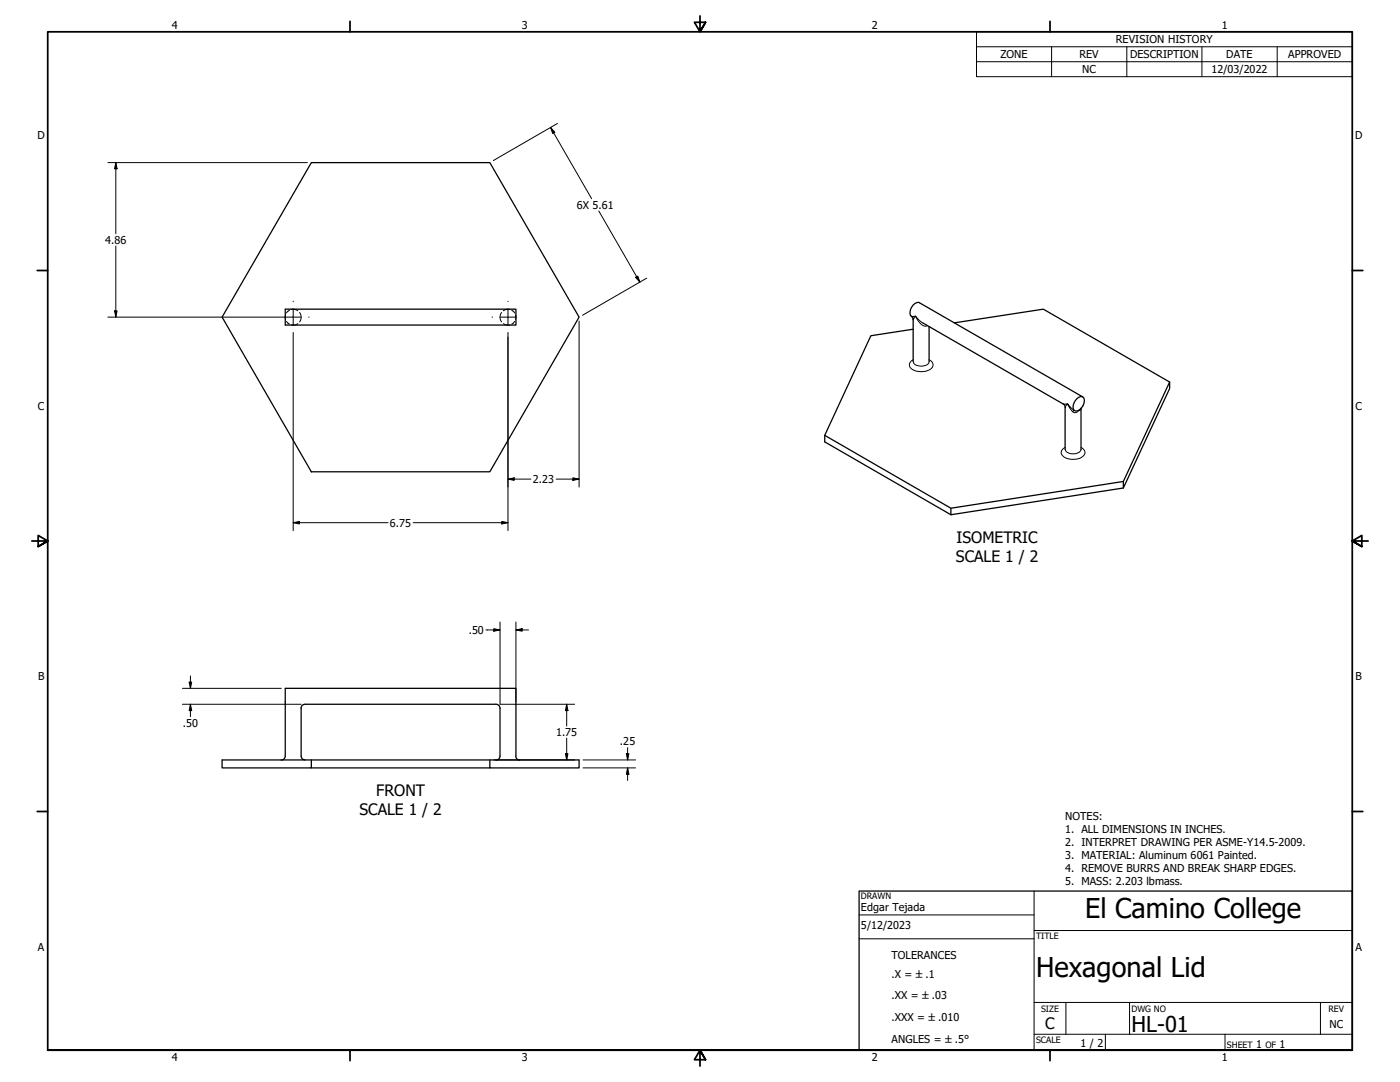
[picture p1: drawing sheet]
<svg xmlns="http://www.w3.org/2000/svg" width="559mm" height="432mm" viewBox="0 0 559 432" stroke-linecap="round" stroke-linejoin="round" font-family="sans-serif">
<!-- layer: Visible (ANSI) -->
<g fill="none" stroke="#000" stroke-width=".51">
<path d="M124.3 64.9h71.2l35.6 61.7-35.6 61.7h-71.2l-35.7-61.7zM113.9 123.4h92v6.3h-92zM364.5 131.4l-16.9 2.6-18.4 39.7v2.6l50.3 29.1M368.5 129l55.9 32.2M370.8 130.4h.2M370.8 130.4v13.9M380.9 128.8l35.5-5.4 50.5 29.1-18.5 39.7-68.9 10.6-50.3-29.1M364.5 144.3l-.1-17.3a3.1 3.1 0 0 1-.3-4.8l1-1a1.82 1.82 0 0 1 1.9-.4l65.1 37.6M429.8 159.2a1.63 1.63 0 0 1 2.1-.9 1.63 1.63 0 0 1 .9 2.2 3.5 3.5 0 0 1-3.9 3.3 3.5 3.5 0 0 1 .9-4.6zM466.9 152.5v2.6l-18.5 39.7v-2.6M424.4 161.2l.6 .6 .2 .8M425.1 162.6v16.7"/>
<path d="M431.4 163.1l.1 16.2M448.4 194.8l-68.9 10.6v-2.6M120.2 282.6v19.1M121.8 281.1l-1.2 .4-.5 1.2M121.8 281.1h76.2l1.1 .4 .5 1.2M199.6 282.6v19.1M113.9 301.7v-27h92v27M113.9 301.7l-.5 1.2-1.2 .4M120.2 301.7l.6 1.3 1 .3M124.3 303.3v3.2h-35.7v-3.2h142.5v3.2h-35.6v-3.2M124.3 306.5h71.2M199.6 301.7l-.5 1.2-1.1 .4"/>
<path d="M205.9 301.7l.4 1.2 1.2 .4"/>
</g>
<!-- layer: Hidden (ANSI) -->
<path d="M114 125.7v1.7M114.4 128.3l1.2 1M115.6 123.8l-1.2 1.1M116.3 123.5l1.3-.1 1.3 .6M118.9 129.2l-1.3 .5h-1.3M119.6 124.7l.6 1.6-.1 1.1-.5 1.1M200.2 124.7l-.6 1.6 .1 1.1 .5 1.1M200.9 129.2l1.3 .5h1.3M203.5 123.5l-1.3-.1-1.3 .6M204.2 123.8l1.2 1.1M205.4 128.3l-1.2 1M205.8 125.7v1.7" fill="none" stroke="#000" stroke-width=".4"/>
<!-- layer: Visible Narrow (ANSI) -->
<path d="M364.5 127.6h.1M364.6 127.6l.8-1.4a5.3 5.3 0 0 0 4.3 4l.4-.3M364.6 127.6l-.8-1.4h1.6l1.2 1.3 1.9 1.5M364.5 144.3a3.6 3.6 0 0 0 5 1.5 1.63 1.63 0 0 0 1.3-1.5M364.5 143.6a2.18 2.18 0 0 0-1.5 2.3 2.18 2.18 0 0 0 2 1.9 5.8 5.8 0 0 0 7.4-1.8 2.14 2.14 0 0 0-1.6-2.4M424.4 161.2h1.7l-1 1.4M425.1 178.6a2.06 2.06 0 0 0-1.6 1.8 2.06 2.06 0 0 0 1.4 2.1 6.7 6.7 0 0 0 7.9-1 2.03 2.03 0 0 0-1.3-2.9M425.1 179.3a3.8 3.8 0 0 0 6 .8l.4-.8M426.1 161.2l2.8 2.6-.8 .5zM431.5 163l-.3 .7-.7 .1a1.5 1.5 0 0 1-2.4 .5" fill="none" stroke="#000" stroke-width=".4"/>
<!-- layer: Border (ANSI) -->
<g fill="none" stroke="#000" stroke-width=".7">
<path d="M139.7 8.5v4.2M279.4 6.3v6.4l-2.2-3.8h4.4l-2.2 3.8 2.2-3.8M419.1 8.5v4.2M14.9 107.9h4.1M539.8 107.9h4.1M12.7 215.9h6.3l-3.8-2.2v4.4l3.8-2.2-3.8 2.2M546.1 215.9h-6.3l3.8-2.2v4.4l-3.8-2.2 3.8 2.2M14.9 323.8h4.1M539.8 323.8h4.1M19 419.1v-406.4h520.8v406.4h-520.8h520.8M139.7 419.1v4.2M419.1 419.1v4.2"/>
<path d="M281.6 422.9l-2.2-3.8 2.2 3.8h-4.4l2.2-3.8v6.3"/>
</g>
<!-- layer: Title (ANSI) -->
<path d="M412.7 355.6v63.5M342.9 365.1h69.8M342.9 374.6h69.8M412.7 371.3h127.1M412.7 412.7h127.1M412.7 400h127.1M425.4 400v12.7M441.2 412.7v6.4M450.8 400v12.7M488.9 412.7v6.4M527 400v12.7" fill="none" stroke="#000" stroke-width=".4"/>
<path d="M342.9 355.6h196.9v63.5h-196.9z" fill="none" stroke="#000" stroke-width=".51"/>
<!-- layer: Symbol (ANSI) -->
<path d="M389.8 18.7v-6h150v6M419.7 18.7v11.9M449.8 18.7v11.9M479.7 18.7v11.9M509.8 18.7v11.9M539.8 18.7h-150v5.9M539.8 18.7v11.9h-150v-6M389.8 24.6h150" fill="none" stroke="#000" stroke-width=".4"/>
<!-- layer: Dimension (ANSI) -->
<g fill="none" stroke="#000" stroke-width=".4">
<path d="M219.8 50.9l1.6 1.9-.8 .5zM219.8 50.9l16.4 28.4M222.5 49.3l-25.6 14.8M43.1 64.9h79.6M46.2 64.9l.5 2.5h-1zM46.2 64.9v28.4M46.2 98.2v28.4M239 84.2l16.4 28.4M253.7 110.7l.9-.5 .8 2.4zM258.1 111l-25.6 14.8M43.1 126.6h70.8M45.7 124.1h1l-.5 2.5z"/>
<path d="M117 132.9v78.9M202.8 132.9v78.9M231.1 128.1v66.3M202.8 191.2l2.4-.5v1zM202.8 191.2h9.1M222 191.2h9.1M228.7 190.7l2.4 .5-2.4 .5zM117 208.6l2.5-.5v1zM117 208.6h37.9M164.9 208.6h37.9M200.3 208.1l2.5 .5-2.5 .5zM193.9 251.4h5.7"/>
<path d="M197.1 250.9l2.5 .5-2.5 .5zM199.6 248.2v32.9h29.8M205.9 251.4l2.5-.5v1zM205.9 251.4h5M205.9 248.2v31.3M72.8 274.7h39.5M75.5 272.2h1l-.5 2.5zM76 269.7v5M72.8 281.1h47.4M76 281.1l.5 2.5h-1zM76 281.1v4.9M226.2 281.1l.5 2.5h-1z"/>
<path d="M226.2 281.1v8.7M226.2 294.6v8.7M250.5 298.4v4.9M197.1 303.3h32.3M225.7 300.8h1l-.5 2.5zM232.7 306.5h21M232.7 303.3h21M250 300.8h1l-.5 2.5zM250.5 306.5l.5 2.5h-1zM250.5 306.5v5"/>
</g>
<g fill="#000">
<path d="M219.8 50.9l1.6 1.9-.8 .5z" fill-rule="evenodd"/>
<path d="M46.2 64.9l.5 2.5h-1z" fill-rule="evenodd"/>
<path d="M253.7 110.7l.9-.5 .8 2.4z" fill-rule="evenodd"/>
<path d="M45.7 124.1h1l-.5 2.5z" fill-rule="evenodd"/>
<path d="M202.8 191.2l2.4-.5v1z" fill-rule="evenodd"/>
<path d="M228.7 190.7l2.4 .5-2.4 .5z" fill-rule="evenodd"/>
<path d="M117 208.6l2.5-.5v1z" fill-rule="evenodd"/>
<path d="M200.3 208.1l2.5 .5-2.5 .5z" fill-rule="evenodd"/>
<path d="M197.1 250.9l2.5 .5-2.5 .5z" fill-rule="evenodd"/>
<path d="M205.9 251.4l2.5-.5v1z" fill-rule="evenodd"/>
<path d="M75.5 272.2h1l-.5 2.5z" fill-rule="evenodd"/>
<path d="M76 281.1l.5 2.5h-1z" fill-rule="evenodd"/>
<path d="M226.2 281.1l.5 2.5h-1z" fill-rule="evenodd"/>
<path d="M225.7 300.8h1l-.5 2.5z" fill-rule="evenodd"/>
<path d="M250 300.8h1l-.5 2.5z" fill-rule="evenodd"/>
<path d="M250.5 306.5l.5 2.5h-1z" fill-rule="evenodd"/>
</g>
<!-- layer: Center Mark (ANSI) -->
<path d="M117 123.4v3.2h-3.1M117 120.2v.2M117 132.8v.1M120.2 126.6h-3.2v3.1M123.2 126.6h.2M196.4 126.6h.2M202.8 123.4v3.2h-3.2M202.8 120.2v.2M202.8 132.8v.1M205.9 126.6h-3.1v3.1" fill="none" stroke="#000" stroke-width=".4"/>
<g font-size="10.9">
<text x="433.1" y="366.5">El Camino College</text>
<text x="413.5" y="390">Hexagonal Lid</text>
</g>
<text font-size="8.7" x="451.6" y="411.9">HL-01</text>
<g font-size="6.3">
<text x="381.8" y="216.6">ISOMETRIC</text>
<text x="381.6" y="224.1">SCALE 1 / 2</text>
<text x="150.1" y="317.6">FRONT</text>
<text x="143.4" y="325.2">SCALE 1 / 2</text>
<text x="417.2" y="410.8">C</text>
</g>
<g font-size="4.3">
<text x="68.6" y="11.7">4</text>
<text x="208.3" y="11.7">3</text>
<text x="348" y="11.7">2</text>
<text x="487.7" y="11.7">1</text>
<text x="445.4" y="17.3">REVISION HISTORY</text>
<text x="399.3" y="23.2">ZONE</text>
<text x="430.8" y="23.2">REV</text>
<text x="451" y="23.2">DESCRIPTION</text>
<text x="489.5" y="23.2">DATE</text>
<text x="514.1" y="23.2">APPROVED</text>
<text x="432" y="29.2">NC</text>
<text x="483.6" y="29">12/03/2022</text>
<text x="15" y="55.6">D</text>
<text x="540.9" y="55.6">D</text>
<text x="230.2" y="83.3">6X 5.61</text>
<text x="42" y="97.3">4.86</text>
<text x="15.1" y="163.5">C</text>
<text x="541" y="163.5">C</text>
<text x="212.7" y="192.8">2.23</text>
<text x="155.6" y="210.2">6.75</text>
<text x="187.1" y="253">.50</text>
<text x="15.2" y="271.5">B</text>
<text x="541.1" y="271.5">B</text>
<text x="73" y="290">.50</text>
<text x="221.9" y="293.8">1.75</text>
<text x="247.5" y="297.5">.25</text>
<text x="425.2" y="327.2">NOTES:</text>
<text x="425.2" y="332.4">1. ALL DIMENSIONS IN INCHES.</text>
<text x="425.2" y="337.6">2. INTERPRET DRAWING PER ASME-Y14.5-2009.</text>
<text x="425.2" y="342.8">3. MATERIAL: Aluminum 6061 Painted.</text>
<text x="425.2" y="348.1">4. REMOVE BURRS AND BREAK SHARP EDGES.</text>
<text x="425.2" y="353.3">5. MASS: 2.203 lbmass.</text>
<text x="343.7" y="363.5">Edgar Tejada</text>
<text x="343.7" y="370.9">5/12/2023</text>
<text x="15.1" y="379.4">A</text>
<text x="355.9" y="382.8">TOLERANCES</text>
<text x="541" y="379.4">A</text>
<text x="355.9" y="390.2">.X = ±.1</text>
<text x="355.9" y="398.8">.XX = ±.03</text>
<text x="355.9" y="407.5">.XXX = ±.010</text>
<text x="530.6" y="410.1">NC</text>
<text x="355.9" y="416.1">ANGLES = ±.5°</text>
<text x="431.3" y="417.6">1 / 2</text>
<text x="501.3" y="418.3">1</text>
<text x="510.7" y="418.3">1</text>
<text x="68.6" y="423.3">4</text>
<text x="208.3" y="423.3">3</text>
<text x="348" y="423.3">2</text>
<text x="487.7" y="423.3">1</text>
</g>
<g font-size="3.5">
<text x="343.7" y="358.9">DRAWN</text>
<text x="413.5" y="374.6">TITLE</text>
<text x="415.5" y="403.9">SIZE</text>
<text x="451.6" y="403.9">DWG NO</text>
<text x="530.3" y="403.9">REV</text>
<text x="413.5" y="416.1">SCALE</text>
<text x="489.7" y="418.3">SHEET</text>
<text x="505.1" y="418.3">OF</text>
</g>
</svg>
